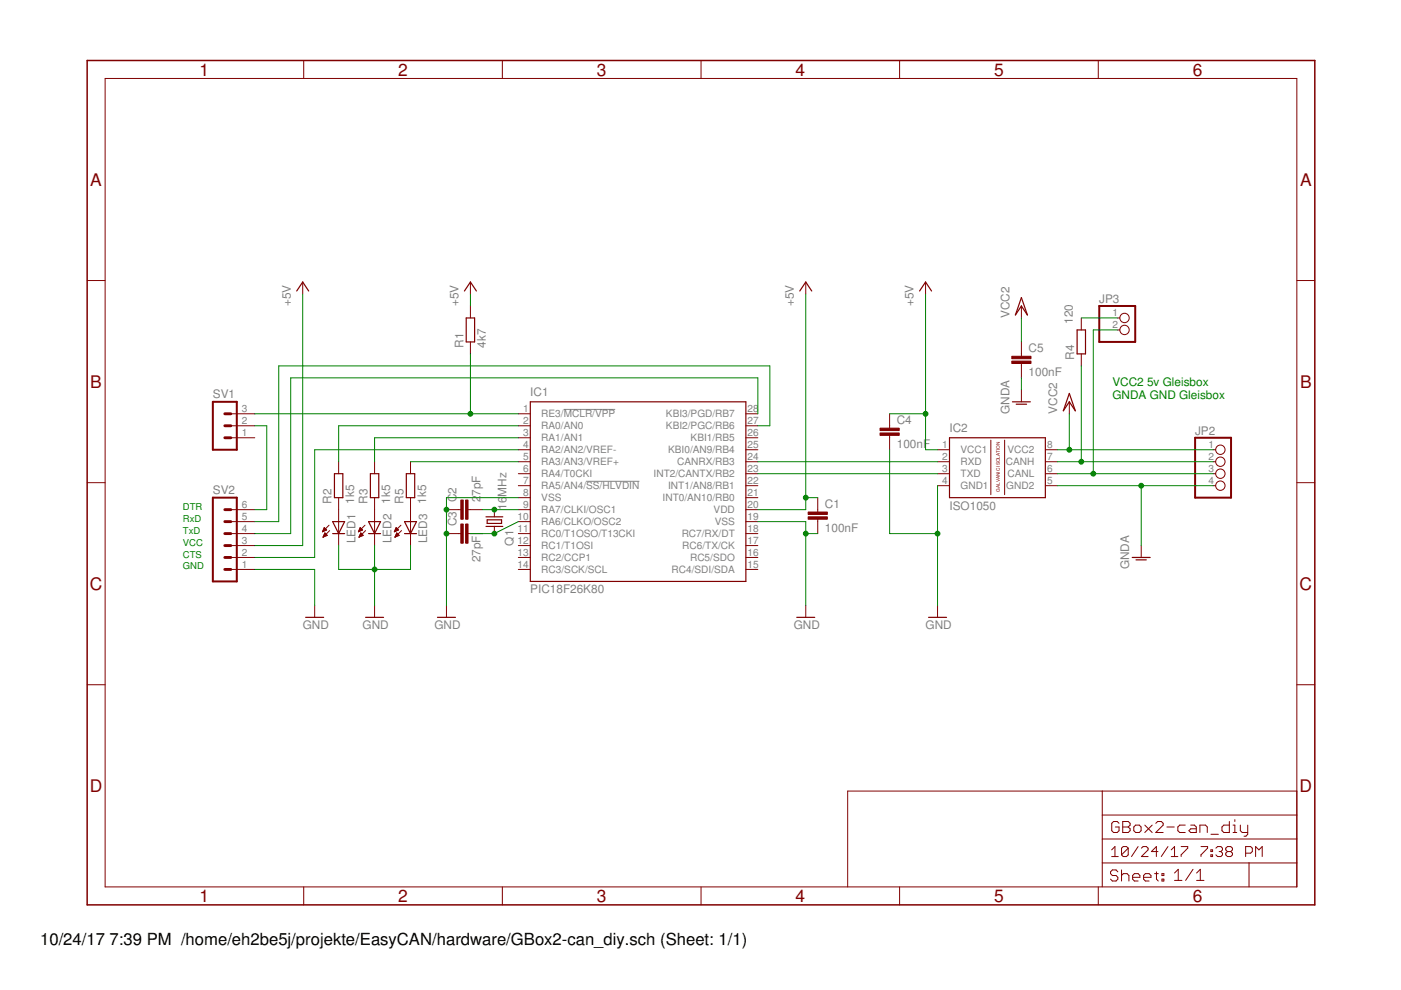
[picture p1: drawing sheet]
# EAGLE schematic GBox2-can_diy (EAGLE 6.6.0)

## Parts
C1  100nF  C-EUC1206  [C1206]
C2  27pF  C-EUC1206  [C1206]
C3  27pF  C-EUC1206  [C1206]
C4  100nF  C-EUC1206  [C1206]
C5  100nF  C-EUC1206  [C1206]
IC1  PIC18F26K80  PIC18F26K80-E/SO  [SO28W]
IC2  ISO1050  ISO1050DUB  [DUB-R-PDSO-G8]
JP2  PINHD-1X4  [1X04]
JP3  PINHD-1X2  [1X02]
LED1  LEDSML1206  [SML1206]
LED2  LEDSML1206  [SML1206]
LED3  LEDSML1206  [SML1206]
Q1  16MHz  CRYSTALHC49UP  [HC49UP]
R1  4k7  R-EU_R1206  [R1206]
R2  1k5  R-EU_R1206  [R1206]
R3  1k5  R-EU_R1206  [R1206]
R4  120  R-EU_0204/7  [0204/7]
R5  1k5  R-EU_R1206  [R1206]
SV1  MA03-1  [MA03-1]
SV2  MA06-1  [MA06-1]

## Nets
+5V: C1.1 C4.1 IC1.20(VDD) IC2.1(VCC1) R1.2 SV2.3
GND: C1.2 C2.1 C3.1 C4.2 IC1.8(VSS) IC1.19(VSS) IC2.4(GND1) LED1.C LED2.C LED3.C SV2.1
GNDA: C5.2 IC2.5(GND2) JP2.4
N$1: IC1.2(RA0/AN0) R2.2
N$2: IC1.3(RA1/AN1) R3.2
N$3: C2.2 IC1.9(RA7/CLKI/OSC1) Q1.2
N$4: C3.2 IC1.10(RA6/CLKO/OSC2) Q1.1
N$5: LED2.A R3.1
N$6: IC1.1(RE3/!MCLR/VPP) R1.1 SV1.3
N$7: IC1.27(KBI2/PGC/RB6) SV2.5
N$8: LED3.A R5.1
N$9: IC1.28(KBI3/PGD/RB7) SV2.4
N$11: IC1.5(RA3/AN3/VREF+) R5.2
N$12: SV1.2 SV2.6
N$13: IC1.4(RA2/AN2/VREF-) SV2.2
N$15: IC1.23(INT2/CANTX/RB2) IC2.3(TXD)
N$16: JP3.1 R4.2
N$17: LED1.A R2.1
N$19: IC1.24(CANRX/RB3) IC2.2(RXD)
N$24: IC2.6(CANL) JP2.3 JP3.2
N$25: IC2.7(CANH) JP2.2 R4.1
VCC/2: C5.1 IC2.8(VCC2) JP2.1 ; supply symbol labelled VCC2
Unconnected: IC1.6(RA4/T0CKI) IC1.7(RA5/AN4/!SS/HLVDIN) IC1.11(RC0/T1OSO/T13CKI) IC1.12(RC1/T1OSI) IC1.13(RC2/CCP1) IC1.14(RC3/SCK/SCL) IC1.15(RC4/SDI/SDA) IC1.16(RC5/SDO) IC1.17(RC6/TX/CK) IC1.18(RC7/RX/DT) IC1.21(INT0/AN10/RB0) IC1.22(INT1/AN8/RB1) IC1.25(KBI0/AN9/RB4) IC1.26(KBI1/RB5) SV1.1

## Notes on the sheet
- VCC2 5v Gleisbox
  GNDA GND Gleisbox
- DTR
- RxD
- TxD
- VCC
- CTS
- GND
